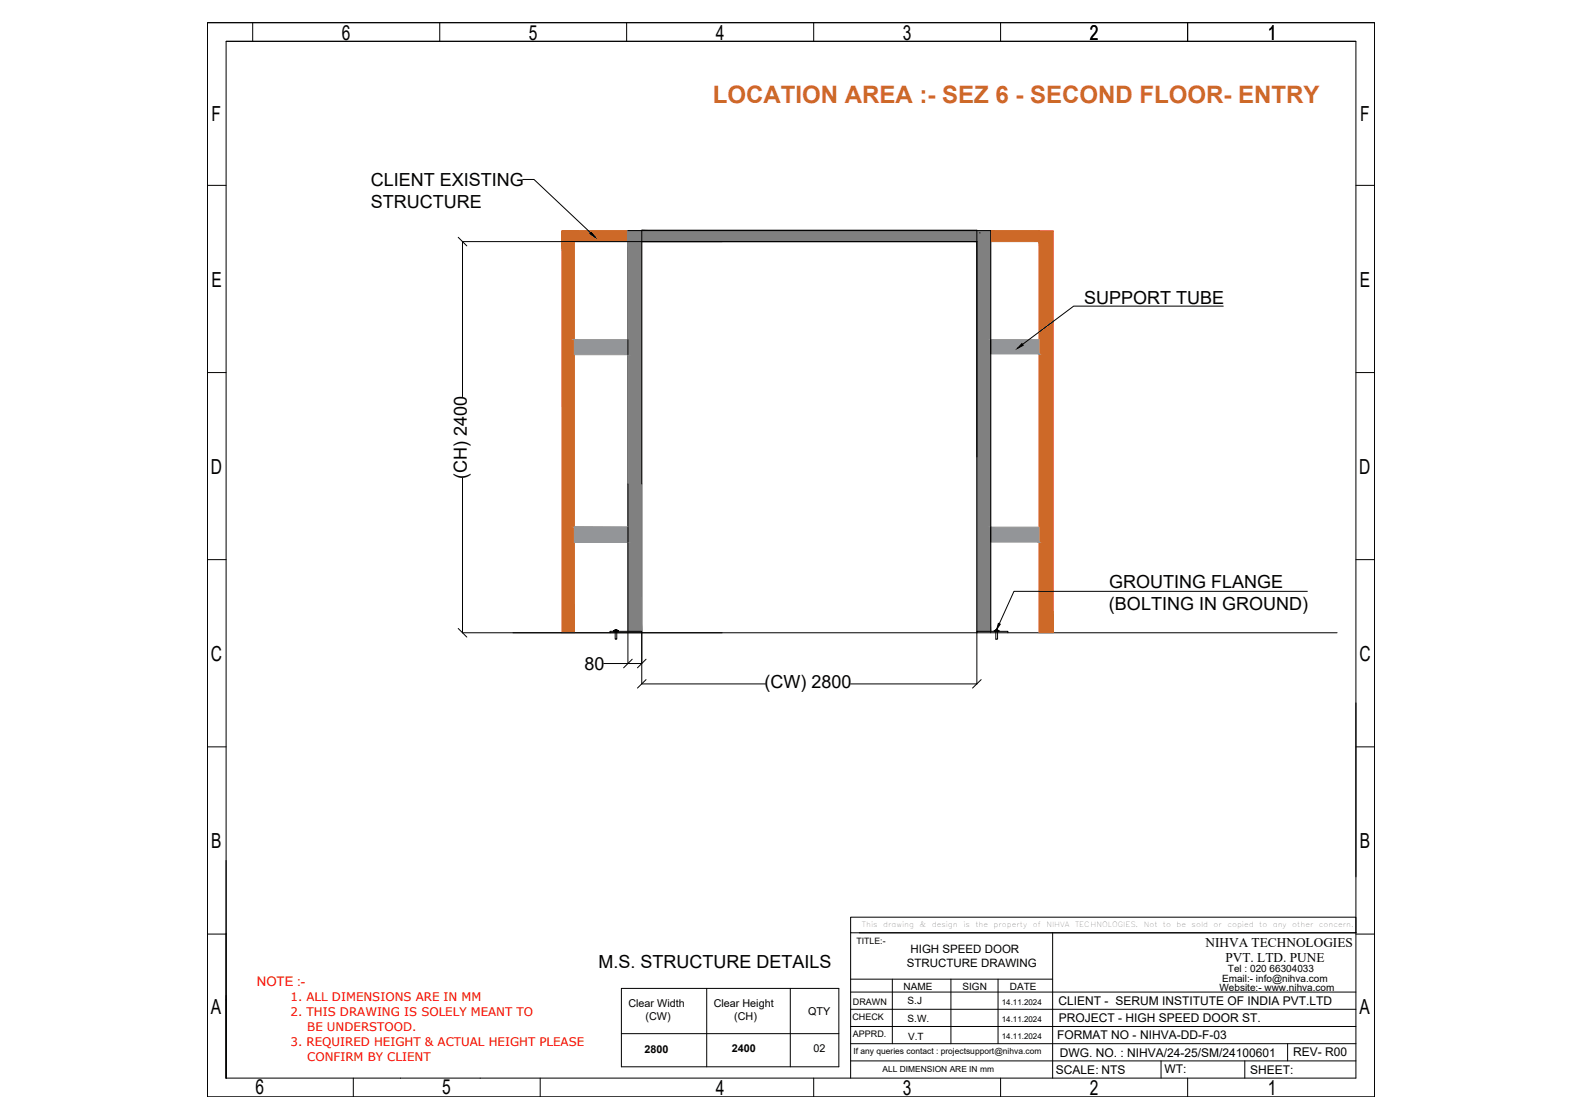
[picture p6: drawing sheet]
<svg xmlns="http://www.w3.org/2000/svg" width="420mm" height="297mm" viewBox="0 0 420 297" stroke-linecap="round" stroke-linejoin="round" font-family="sans-serif">
<!-- layer: 0 -->
<g fill="none" stroke="#000" stroke-width=".27">
<path d="M55.2 6h310.3v285.4h-310.3zM55.2 6h310.3M60.1 11h300.5v275.4h-300.5zM60.1 11h300.5M67.2 6v5M116.9 6v5M166.6 6v5M216.4 6v5M266.1 6v5M315.8 6v5M55.2 49.2h4.9M139 47.7h3l15.1 14.2"/>
<path d="M360.6 49.2h4.9M121.8 63l2.3 2.3M123 64.2h136.8M123 64.2v41.2M260.6 61.8v.1M55.2 99h4.9M263.5 90.2v3.8M325.3 81.3h-39.8l-13.6 10.2M360.6 99h4.9M123 127v41.1M55.2 148.7h4.9M263.5 140.1v3.9"/>
<path d="M347.7 157.1h-78.1l-3.9 8.6M360.6 148.7h4.9M121.8 167l2.3 2.3M123 168.1h232.6M160.5 176.3h6.5M163.5 167.5h-.4v.2h1.4v-.2h-.4M163.6 167.3l.5 .1-.3 .1h.2v2.3h-.4v-2.3h.2h-.3zM163.8 167.7h6.9v8.6h-3.7v-8.2M164.1 167.7h-1.9v.4M167 167.7v-106.4h96.5v106.8M168.1 175.1l-2.3 2.3M171.8 175.1l-2.3 2.3"/>
<path d="M259.8 168.1v-.4h8.2v.4M264.7 167.5h-.4v.2h1.4v-.2h-.3M264.8 167.3l.6 .1-.4 .1h.3v2.3h-.5v-2.3h.2h-.3zM55.2 198.4h4.9M171.8 180.6l-2.3 2.2M203.6 181.7h-32.9v-120.5h89.1v120.5h-33.6M260.9 180.6l-2.3 2.2M360.6 186.7v46.3M360.6 198.4h4.9M60.1 228.6v57.9M55.2 248.2h4.9M226.2 243.7h134.4v4.1h-134.4z"/>
<path d="M226.2 247.8v38.6M228.5 247.8h132.1M279.9 247.8v38.6M360.6 248.2h4.9M60.1 265.6h.1M165.2 262.6h57.9v20.8h-57.9zM165.2 274.6h57.9M187.9 262.6v20.8M210.2 262.6v20.8M226.2 277.3h134.4M226.2 272.7h134.4M226.2 268.2h134.4"/>
<path d="M226.2 263.6h134.4M226.2 260.2h53.7M237.3 260.2v17.1M252.9 260.2v17.1M265.4 260.2v17.1M342.4 277.3v4.6M94 286.4v5M106.5 286.4v.1M127.7 286.4v.1M143.7 286.4v5M216.4 286.4v5M226.2 281.9h134.4"/>
<path d="M266.1 286.4v5M308.8 281.9v4.5M315.8 286.4v5M331 281.9v4.5"/>
</g>
<g fill="#cd6928" stroke="#cd6928" stroke-width=".27">
<path d="M152 61.3h.8z"/>
<path d="M263.5 61.3l12.8 2.9v-2.9zM263.5 61.3l12.8 2.9h-12.8z"/>
<path d="M167 61.3l96.5 2.9v-2.9zM167 61.3l96.5 2.9h-96.5z"/>
<path d="M152.8 61.3l14.2 2.9v-2.9zM152.8 61.3l14.2 2.9h-14.2z"/>
<path d="M152 61.3l.8 .1zM149.4 61.4h3.4z"/>
<path d="M276.3 61.3l3.8 106.8v-106.8zM276.3 61.3l3.8 106.8h-3.8z"/>
<path d="M149.4 61.4l3.4 106.7v-106.7zM149.4 61.4l3.4 106.7h-3.3z"/>
</g>
<g fill="#808080" stroke="#808080" stroke-width=".27">
<path d="M170.7 61.2l89.1 3v-3zM170.7 61.2l89.1 3h-89.1z"/>
<path d="M259.8 61.3l3.7 106.4v-106.4zM259.8 61.3l3.7 106.4h-3.7z"/>
<path d="M167 61.3l3.7 106.4v-106.4zM167 61.3l3.7 106.4h-3.7z"/>
</g>
<g fill="#939598" stroke="#939598" stroke-width=".27">
<path d="M152.8 140.1h14.2v4z"/>
<path d="M263.5 90.2l12.8 3.8v-3.8zM263.5 90.2l12.8 3.8h-12.8z"/>
<path d="M152.8 90.2l14.2 4v-4zM152.8 90.2l14.2 4h-14.2z"/>
<path d="M152.8 140.1h14.2zM152.8 140.1h14.2z"/>
<path d="M263.5 140.1l12.8 3.9v-3.9zM263.5 140.1l12.8 3.9h-12.8z"/>
<path d="M152.8 144.1h14.2zM152.8 140.1l14.2 4h-14.2z"/>
</g>
<path d="M157.2 61.7l1.1 1.3-1.4-.9zM271.8 91.3l.3 .5-1.5 .8zM265.5 165.6l.5 .2-1 1.5z" fill="#000" stroke="#000" stroke-width=".27"/>
<text font-size="6.4" fill="#cd6928" x="189.6" y="27.4">LOCATION AREA :- SEZ 6 - SECOND FLOOR- ENTRY</text>
<g font-size="5.5">
<text x="90.9" y="10.6">6</text>
<text x="140.6" y="10.5">5</text>
<text x="190.4" y="10.5">4</text>
<text x="240" y="10.6">3</text>
<text x="289.8" y="10.6">2</text>
<text x="337.2" y="10.6">1</text>
<text x="56.3" y="32.1">F</text>
<text x="361.7" y="32.1">F</text>
<text x="56.2" y="76.2">E</text>
<text x="361.6" y="76.2">E</text>
<text x="56.1" y="125.8">D</text>
<text x="361.5" y="125.8">D</text>
<text x="56.1" y="175.7">C</text>
<text x="361.5" y="175.7">C</text>
<text x="56.2" y="225.3">B</text>
<text x="361.6" y="225.3">B</text>
<text x="56.1" y="269.3">A</text>
<text x="361.5" y="269.3">A</text>
<text x="67.9" y="290.8">6</text>
<text x="117.6" y="290.8">5</text>
<text x="190.4" y="290.9">4</text>
<text x="240" y="290.9">3</text>
<text x="289.8" y="290.9">2</text>
<text x="337.2" y="290.9">1</text>
</g>
<g font-size="4.8">
<text x="98.6" y="49.4">CLIENT EXISTING</text>
<text x="98.6" y="55.2">STRUCTURE</text>
<text x="288.3" y="80.7">SUPPORT TUBE</text>
<text x="124.2" y="127.2" transform="rotate(-90 124.2 127.2)">(CH) 2400</text>
<text x="294.9" y="161.9">(BOLTING IN GROUND)</text>
<text x="295" y="156.1">GROUTING FLANGE</text>
<text x="155.4" y="178">80</text>
<text x="203.3" y="182.9">(CW) 2800</text>
<text x="159.2" y="257.2">M.S. STRUCTURE DETAILS</text>
</g>
<g font-size="3.5">
<text x="320.6" y="251.5">NIHVA TECHNOLOGIES</text>
<text x="325.9" y="255.5">PVT. LTD. PUNE</text>
</g>
<text font-size="3.5" fill="#f00" x="68.3" y="262">NOTE :-</text>
<g font-size="3.2">
<text x="281.5" y="267">CLIENT - SERUM INSTITUTE OF INDIA PVT.LTD</text>
<text x="281.6" y="271.5">PROJECT - HIGH SPEED DOOR ST.</text>
<text x="281.1" y="276.1">FORMAT NO - NIHVA-DD-F-03</text>
<text x="281.8" y="280.9">DWG. NO. : NIHVA/24-25/SM/24100601</text>
<text x="343.9" y="280.6">REV- R00</text>
<text x="280.8" y="285.3">SCALE: NTS</text>
<text x="309.6" y="285.2">WT:</text>
<text x="332.4" y="285.3">SHEET:</text>
</g>
<g font-size="3.1">
<text x="241.1" y="256.8">STRUCTURE DRAWING</text>
<text x="242.1" y="253.1">HIGH SPEED DOOR</text>
</g>
<g font-size="3.1" fill="#f00">
<text x="77.3" y="266">1. ALL DIMENSIONS ARE IN MM</text>
<text x="77.3" y="269.9">2. THIS DRAWING IS SOLELY MEANT TO</text>
<text x="81.7" y="273.9">BE UNDERSTOOD.</text>
<text x="77.3" y="277.8">3. REQUIRED HEIGHT &amp; ACTUAL HEIGHT PLEASE</text>
<text x="81.7" y="281.9">CONFIRM BY CLIENT</text>
</g>
<g font-size="2.9">
<text x="167.1" y="267.6">Clear Width</text>
<text x="189.8" y="267.6">Clear Height</text>
<text x="214.9" y="269.6">QTY</text>
<text x="171.7" y="271.1">(CW)</text>
<text x="195.2" y="271.1">(CH)</text>
<text x="171.4" y="279.7">2800</text>
<text x="194.6" y="279.5">2400</text>
<text x="216.3" y="279.5">02</text>
</g>
<g font-size="2.7">
<text x="240.3" y="262.9">NAME</text>
<text x="256" y="262.9">SIGN</text>
<text x="268.5" y="262.9">DATE</text>
<text x="324.3" y="263.3">Website:- www.nihva.com</text>
<text x="325" y="260.9">Email:- info@nihva.com</text>
<text x="326.5" y="258.2">Tel : 020 66304033</text>
<text x="241.4" y="266.8">S.J</text>
<text x="241.4" y="271.4">S.W.</text>
<text x="241.5" y="276.3">V.T</text>
</g>
<g font-size="2.4">
<text x="226.8" y="266.9">DRAWN</text>
<text x="226.7" y="270.9">CHECK</text>
<text x="226.8" y="275.4">APPRD.</text>
</g>
<text font-size="2.3" x="227.8" y="250.8">TITLE:-</text>
<g font-size="2.2">
<text x="227" y="280">If any queries contact : projectsupport@nihva.com</text>
<text x="234.7" y="284.9">ALL DIMENSION ARE IN mm</text>
</g>
<g font-size="2.1">
<text x="266.4" y="266.9">14.11.2024</text>
<text x="266.4" y="271.5">14.11.2024</text>
<text x="266.4" y="276.1">14.11.2024</text>
</g>
<g font-size="1.9">
<text x="229.2" y="246.2">This</text>
<text x="234.8" y="246.2">drawing</text>
<text x="244.5" y="246.2">&amp;</text>
<text x="247.8" y="246.2">design</text>
<text x="256.2" y="246.2">is</text>
<text x="259.4" y="246.2">the</text>
<text x="264.2" y="246.2">property</text>
<text x="274.6" y="246.2">of</text>
<text x="278.2" y="246.2">NIHVA</text>
<text x="285.9" y="246.2">TECHNOLOGIES.</text>
<text x="304.1" y="246.2">Not</text>
<text x="309.3" y="246.2">to</text>
<text x="312.9" y="246.2">be</text>
<text x="316.9" y="246.2">sold</text>
<text x="322.7" y="246.2">or</text>
<text x="326.4" y="246.2">copied</text>
<text x="334.8" y="246.2">to</text>
<text x="338.5" y="246.2">any</text>
<text x="343.6" y="246.2">other</text>
<text x="350.7" y="246.2">concern.</text>
</g>
</svg>
